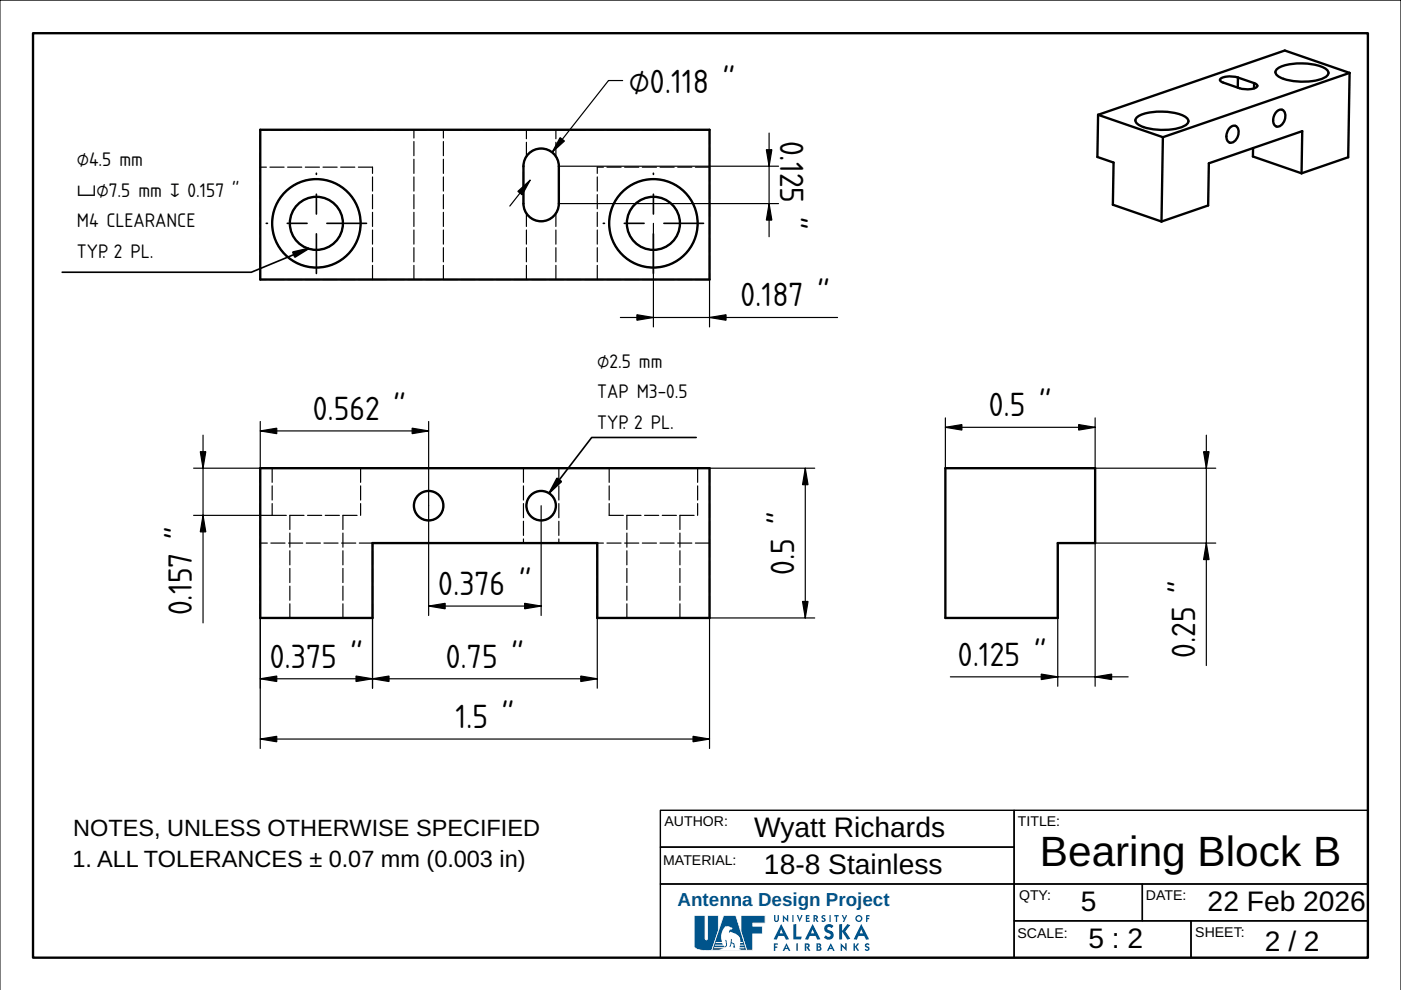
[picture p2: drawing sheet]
<svg xmlns="http://www.w3.org/2000/svg" width="297mm" height="210mm" viewBox="0 0 297 210" stroke-linecap="round" stroke-linejoin="round" font-family="sans-serif">
<path d="M0 0h297v209.9h-297z" fill="#fff" stroke="#000" stroke-width=".21"/>
<path d="M7 7h283v196.1h-283z" fill="none" stroke="#000" stroke-width=".5"/>
<path d="M140 171.8h75v7.8h-75zM140 179.6h75v7.8h-75zM215 171.8h75v15.6h-75zM140 187.4h75v15.7h-75zM215 187.4h27.2v7.8h-27.2zM215 195.2h37.5v7.9h-37.5zM242.2 187.4h47.8v7.8h-47.8zM252.5 195.2h37.5v7.9h-37.5z" fill="none" stroke="#000" stroke-width=".3"/>
<g fill="#00548b">
<path d="M164.1 194h.3v1.1l.2 .1 .2-.1 .1-1.1h.2v1a.51 .51 0 0 1-.5 .5 .51 .51 0 0 1-.5-.5z"/>
<path d="M166 194l.8 .9v-.9h.3v1.5l-.8-.9v.9h-.3z"/>
<path d="M168 194h.3v1.5h-.3z"/>
<path d="M168.9 194h.3l.3 .9 .4-.9h.3l-.7 1.5z"/>
<path d="M170.8 194h.8l.1 .3h-.6v.3h.5v.2h-.5v.4h.6l-.1 .3h-.8z"/>
<path d="M174.2 194.2l.4-.2 .4 .2-.1 .2-.3-.1-.2 .1 .6 .4 .1 .3a.52 .52 0 0 1-.4 .4 .52 .52 0 0 1-.6-.2l.2-.2 .4 .1v-.3a.49 .49 0 0 1-.5-.7z"/>
<path d="M175.9 194h.2v1.5h-.2z"/>
<path d="M176.9 194h1v.3h-.4v1.2h-.3v-1.2h-.4z"/>
<path d="M178.5 194.1l.2-.1 .4 .7 .2-.7 .3 .1-.6 1.4-.3-.1 .2-.5z"/>
<path d="M183.6 194h.8v.3h-.5v.3h.4v.3h-.4v.6h-.3z"/>
<path d="M168.2 196l.6-.1v2.7h1.2l-.2 .6h-1.6z"/>
<path d="M174.9 196.3a1.19 1.19 0 0 1 1.8 0l-.4 .5-.3-.3a.4 .4 0 0 0-.6 .4l.3 .3a1.05 1.05 0 0 1 .9 1.5 1.05 1.05 0 0 1-1.7 .3l-.2-.3 .4-.4a.54 .54 0 0 0 .5 .4 .54 .54 0 0 0 .5-.4l-.3-.4a1 1 0 0 1-1-.6 1 1 0 0 1 .1-1z"/>
<path d="M177.9 196l.6-.1v1.5l1.2-1.5 .6 .3-1.1 1.3 1.1 1.5-.6 .2-1.2-1.7v1.7h-.6z"/>
<path d="M164.1 200h.8l.1 .3h-.6v.4h.4v.3h-.4v.6h-.3z"/>
<path d="M168.8 200h.4v1.6h-.4z"/>
<path d="M178.2 200l1 .9v-.9h.3v1.6l-1-.9v.9h-.3z"/>
<path d="M181 200h.3v.7l.5-.7 .3 .1-.5 .7 .5 .7-.3 .1-.5-.8v.8h-.3z"/>
<path d="M183.4 200.2l.5-.2 .4 .2-.1 .2-.3-.1-.2 .2 .6 .3 .1 .4a.57 .57 0 0 1-.5 .4 .57 .57 0 0 1-.6-.2l.2-.2 .5 .1-.1-.3a.55 .55 0 0 1-.5-.8z"/>
<path d="M157.1 194.1h5.1v1.6h-2.6v.7h2v1.6h-2v3.5h-1.3l-1.2-3.9z"/>
<path d="M172.7 194.3v.4l.3-.1v-.3zM172.5 194l.9 .2v.4l-.3 .2 .4 .6-.3 .1-.5-.8v.8h-.2z"/>
<path d="M181.6 194.7a.5 .5 0 0 0 1 0 .5 .5 0 0 0-1 0zM181.3 194.7a.75 .75 0 0 1 1.5 0 .75 .75 0 0 1-1.5 0z"/>
<path d="M165.6 197l-.3 .9h.7zM165.6 195.9l1.7 3.2-.7 .1-.3-.8h-1.3l-.3 .8-.7-.1z"/>
<path d="M172.3 197l-.4 .9h.7zM172.3 195.9l1.6 3.2-.6 .1-.4-.8h-1.2l-.4 .8-.6-.1z"/>
<path d="M182.6 197l-.3 .9h.7zM182.6 195.9l1.7 3.2-.7 .1-.4-.8h-1.2l-.4 .8-.6-.1z"/>
<path d="M166.7 200.5l-.1 .5h.3zM166.7 200l.9 1.6h-.4l-.1-.4h-.7l-.1 .4h-.4z"/>
<path d="M170.9 200.3v.4l.4-.1v-.2zM170.6 200l.8 .1 .2 .1 .1 .5-.3 .2 .4 .7h-.3l-.6-.8v.8h-.3z"/>
<path d="M173.4 200.9v.4h.4v-.3zM173.4 200.3v.4l.3-.1v-.2zM173.1 200l.8 .1a.4 .4 0 0 1 0 .7 .41 .41 0 0 1 .3 .3 .41 .41 0 0 1-.2 .4l-.9 .1z"/>
<path d="M176.1 200.5l-.1 .5h.3zM176.1 200l.9 1.6h-.4l-.1-.4h-.7l-.1 .4h-.4z"/>
</g>
<path d="M157.2 194.2v3.3l1.2 3.9h1.1v-3.5h2v-1.4h-2v-.9h2.6v-1.4zM157 194h5.3v1.8h-2.6v.5h2v1.8h-2v3.5h-1.4l-1.3-4z" fill="#fff"/>
<path d="M147.2 194.1h2.3v4.9l.2 .3 .3-.3v-4.9h2.3v3.3l-1.4 4.1h.2a6.3 6.3 0 0 1-3.8-.6l-.1-.2z" fill="#00548b"/>
<path d="M147.3 194.2v6.5a3.5 3.5 0 0 0 3.3 .7h.2l1.4-4v-3.2h-2.1v4.9l-.4 .3-.3-.3v-4.9zM147.1 194h2.5v5l.1 .2 .2-.2v-5h2.5v3.4l-1.4 4 .1 .1a6.3 6.3 0 0 1-3.9-.5l-.1-.3z" fill="#fff"/>
<path d="M153.4 194.1h2.6l2.3 7.4h-7.4z" fill="#00548b"/>
<path d="M153.5 194.2l-2.5 7.2h7.2l-2.3-7.2zM153.4 194h2.7l2.3 7.6h-7.6z" fill="#fff"/>
<path d="M155 199.1h.1v.7l.6 .2 .2 1-.5-.2 .2-.3-.1-.3-.4-.2-.2 .7-.3 .1zM153.8 196.4a3.5 3.5 0 0 0-.7 3.3h-1.3l-.1 .2h1.4l.1 .4h-1.6l-.1 .2h1.9l.2 .3 .4-.5-.3-.9 .2-.1 .1 .1 .1 1-.2 .4h-2.5l-.1 .2h2.1l-1.1 .5h5l-.6-.3 .1-.2h1.1l-.1-.2h-1l.1-.3h.8l-.1-.2h-.7v-.4h.6v-.2h-.5l-.1-.6a2.3 2.3 0 0 0-2.1-1.6l-.1 .3-.2-.1 .2-.4 .5-.2 .1-.4-.9-.3z" fill-rule="evenodd" fill="#fff"/>
<g fill="none" stroke="#000" stroke-width=".5">
<path d="M262.5 16.4a4.8 4.8 0 0 0-3.7 .3l-.1 .4 .4 .3 3.7 1.3a4.8 4.8 0 0 0 3.7-.3v-.4l-.6-.4M262.5 16.4l3.4 1.2M262.5 16.4l-.1 2.2M265.9 17.6v1.1M270.9 14.5a11.7 11.7 0 0 1 8.3-.7 3 3 0 0 1 2.5 1.7 2.78 2.78 0 0 1-2.6 1.6 13 13 0 0 1-8-.9 .94 .94 0 0 1-.7-.8 .94 .94 0 0 1 .5-.9zM286.1 15.5l-13.7-4.8-39.6 13.6M286.1 15.5l-.3 17.8-9.8 3.4M286.1 15.5l-39.5 13.6M55.2 27.5h95.2v31.8h-95.2zM112.1 32.6a3.7 3.7 0 0 1 4.1-.8 3.7 3.7 0 0 1 2.3 3.4v8a3.8 3.8 0 0 1-3.8 3.7 3.8 3.8 0 0 1-3.7-3.7v-8a3.7 3.7 0 0 1 1.1-2.6zM232.8 24.3l-.1 9 3.4 1.2-.1 8.9 10.3 3.6M232.8 24.3l13.8 4.8"/>
<path d="M241.2 24.8a11.7 11.7 0 0 1 8.3-.8 3 3 0 0 1 2.5 1.7 2.79 2.79 0 0 1-2.6 1.6 13 13 0 0 1-8-.9 .94 .94 0 0 1-.6-.7 .94 .94 0 0 1 .4-.9zM246.6 29.1l-.3 17.9M260.7 27.2a1.03 1.03 0 0 1 1.1-.5 1.03 1.03 0 0 1 .8 1 2.36 2.36 0 0 1-1.5 2.6 1.25 1.25 0 0 1-1-1.8zM265.7 31.4l-.1 1.8 10.4 3.5M270.6 23.8a1.03 1.03 0 0 1 1.2-.5 1.03 1.03 0 0 1 .7 1 2.36 2.36 0 0 1-1.5 2.6 1.25 1.25 0 0 1-1-1.8zM276 36.7l.1-8.9-19.8 6.8-.1 9-9.9 3.4M55.2 99.3h95.2v31.7h-23.8v-15.9h-47.6v15.9h-23.8zM200.4 99.3h31.8v15.8h-7.9v15.9h-23.9z"/>
<circle cx="67.1" cy="47.4" r="9.4"/>
<circle cx="67.1" cy="47.4" r="5.6"/>
<circle cx="138.5" cy="47.4" r="9.4"/>
<circle cx="138.5" cy="47.4" r="5.6"/>
<circle cx="90.9" cy="107.2" r="3.1"/>
<circle cx="114.7" cy="107.2" r="3.1"/>
</g>
<g fill="none" stroke="#000" stroke-width=".25" stroke-dasharray="3 .8">
<path d="M55.2 35.4v-7.9M55.2 35.4v23.9M79 35.4h-23.8M111.6 33.2v-5.7M117.9 33.2v-5.7M118.5 35.2a3.8 3.8 0 0 0-3.8-3.7 3.8 3.8 0 0 0-3.7 3.7M150.4 27.5v7.9M150.4 35.4v23.9M150.4 35.4h-23.8M150.4 27.5h-95.2M79 59.3h47.6M79 59.3v-23.9"/>
<path d="M79 59.3h-23.8M87.8 59.3v-31.8M94 59.3v-31.8M111 43.2v-8M111 43.2a3.8 3.8 0 0 0 3.7 3.7 3.8 3.8 0 0 0 3.8-3.7M111.6 59.3v-14.1M117.9 59.3v-14.1M118.5 43.2v-8M126.6 59.3v-23.9M150.4 59.3h-23.8M55.2 99.3v15.8M57.7 99.3v10"/>
<path d="M76.5 99.3v10M111 99.3v15.8M118.5 99.3v15.8M129.2 99.3v10M147.9 99.3v10M150.4 99.3v15.8M150.4 99.3h-95.2M57.7 109.3h18.8M61.5 109.3v21.7M72.7 109.3v21.7M126.6 115.1v15.9M129.2 109.3h18.7"/>
<path d="M132.9 109.3v21.7M144.2 109.3v21.7M150.4 115.1v15.9M150.4 115.1h-95.2M55.2 131v-15.9M79 131v-15.9M79 131h-23.8M150.4 131h-23.8"/>
<circle cx="67.1" cy="47.4" r="9.4"/>
<circle cx="67.1" cy="47.4" r="5.6"/>
<circle cx="138.5" cy="47.4" r="9.4"/>
<circle cx="138.5" cy="47.4" r="5.6"/>
<circle cx="90.9" cy="107.2" r="3.1"/>
<circle cx="114.7" cy="107.2" r="3.1"/>
</g>
<g fill="none" stroke="#000" stroke-width=".25">
<path d="M132 17.1h-3l-11.9 15.2M112.4 38.2l-4.3 5.5M118.5 35.2h46.6M163.1 28.2v22M118.5 43.2h46.6M138.5 47.4v21.9M150.4 59.3v10M131.5 67.3h46.1M41 99.3h16.7M43 92.3v39.8M55.2 89.4v9.9M55.2 91.4h35.7"/>
<path d="M90.9 89.4v41.1M150.4 99.3h22.3M170.7 99.3v31.7M200.4 90.6h31.8M200.4 88.6v10.7M232.2 88.6v10.7h25.6M255.8 92.3v48.8M41 109.3h16.7M79 115.1v30.8M114.7 107.2v23.3M126.6 115.1v30.8M224.3 115.1v30.4"/>
<path d="M257.8 115.1h-25.6v30.4M55.2 131v27.7M90.9 128.5h23.8M172.7 131h-22.3v27.7M55.2 143.9h71.4M55.2 156.7h95.2M201.5 143.5h37.7"/>
</g>
<g fill="#000" stroke="#000" stroke-width=".25">
<path d="M109.8 40.6l2.6-2.4-1.7 3.1zM118.8 29.2l.9 .7-2.6 2.4zM162.5 31.7h1.1l-.5 3.5zM163.1 43.2l.5 3.5h-1.1zM135 66.7l3.5 .6-3.5 .6zM150.4 67.3l3.5-.6v1.2zM42.5 95.8h1.1l-.6 3.5zM55.2 91.4l3.5-.6v1.1zM87.4 90.8l3.5 .6-3.5 .5zM170.7 99.3l.6 3.5h-1.1zM200.4 90.6l3.5-.6v1.2zM228.7 90l3.5 .6-3.5 .6z"/>
<path d="M255.2 95.8h1.1l-.5 3.5zM43 109.3l.6 3.5h-1.1zM255.8 115.1l.5 3.5h-1.1zM90.9 128.5l3.5-.6v1.2zM111.2 127.9l3.5 .6-3.5 .6zM170.2 127.5h1.1l-.6 3.5zM55.2 143.9l3.5-.6v1.2zM55.2 156.7l3.5-.6v1.2zM75.5 143.3l3.5 .6-3.5 .6zM79 143.9l3.5-.6v1.2zM123.1 143.3l3.5 .6-3.5 .6zM146.9 156.1l3.5 .6-3.5 .6z"/>
<path d="M220.8 142.9l3.5 .6-3.5 .6zM232.2 143.5l3.5-.6v1.2z"/>
</g>
<path d="M65.4 52.7l-12.1 5h-40.1M147.6 92.8h-22.2l-8.9 11.6" fill="none" stroke="#000" stroke-width=".35"/>
<path d="M62.1 53.5l3.4-.9-3 1.9zM118.1 101.4l.9 .7-2.6 2.4z" fill="#000" stroke="#000" stroke-width=".35"/>
<path d="M67.1 58v-21.3M77.7 47.4h-21.2M138.5 58v-21.3M149.2 47.4h-21.3" fill="none" stroke="#000" stroke-width=".35" stroke-dasharray="8.4 4.2 4.2 4.2"/>
<text font-size="9" x="220.5" y="183.6">Bearing Block B</text>
<g font-size="6.7">
<text x="133.4" y="19.8">⌀0.118 &quot;</text>
<text x="165.4" y="29.8" transform="rotate(90 165.4 29.8)">0.125 &quot;</text>
<text x="157" y="64.9">0.187 &quot;</text>
<text x="66.3" y="89">0.562 &quot;</text>
<text x="209.6" y="88.2">0.5 &quot;</text>
<text x="168.4" y="121.8" transform="rotate(-90 168.4 121.8)">0.5 &quot;</text>
<text x="40.7" y="130.5" transform="rotate(-90 40.7 130.5)">0.157 &quot;</text>
<text x="92.9" y="126.1">0.376 &quot;</text>
<text x="57.2" y="141.5">0.375 &quot;</text>
<text x="94.5" y="141.5">0.75 &quot;</text>
<text x="203.1" y="141.1">0.125 &quot;</text>
<text x="253.4" y="139.5" transform="rotate(-90 253.4 139.5)">0.25 &quot;</text>
<text x="96.6" y="154.3">1.5 &quot;</text>
</g>
<g font-size="6">
<text x="159.9" y="177.6">Wyatt Richards</text>
<text x="162" y="185.3">18-8 Stainless</text>
<text x="229.2" y="193.1">5</text>
<text x="256" y="193.1">22 Feb 2026</text>
<text x="230.7" y="201">5 : 2</text>
<text x="268.2" y="201.5">2 / 2</text>
</g>
<g font-size="5">
<text x="15.5" y="177.2">NOTES, UNLESS OTHERWISE SPECIFIED</text>
<text x="15.3" y="183.8">1. ALL TOLERANCES ± 0.07 mm (0.003 in)</text>
</g>
<text font-size="4" fill="#00548b" x="143.7" y="192.2">Antenna Design Project</text>
<g font-size="3.9">
<text x="16.3" y="35.2">⌀4.5 mm</text>
<text x="16.3" y="41.7">⌴⌀7.5 mm ↧ 0.157 &quot;</text>
<text x="16.3" y="48.2">M4 CLEARANCE</text>
<text x="16.3" y="54.7">TYP. 2 PL.</text>
<text x="126.6" y="78">⌀2.5 mm</text>
<text x="126.6" y="84.5">TAP M3-0.5</text>
<text x="126.6" y="91">TYP. 2 PL.</text>
</g>
<g font-size="3">
<text x="140.9" y="175.2">AUTHOR:</text>
<text x="215.8" y="175.2">TITLE:</text>
<text x="140.6" y="183.3">MATERIAL:</text>
<text x="216.1" y="190.8">QTY:</text>
<text x="243" y="190.8">DATE:</text>
<text x="215.7" y="198.9">SCALE:</text>
<text x="253.4" y="198.6">SHEET:</text>
</g>
</svg>
